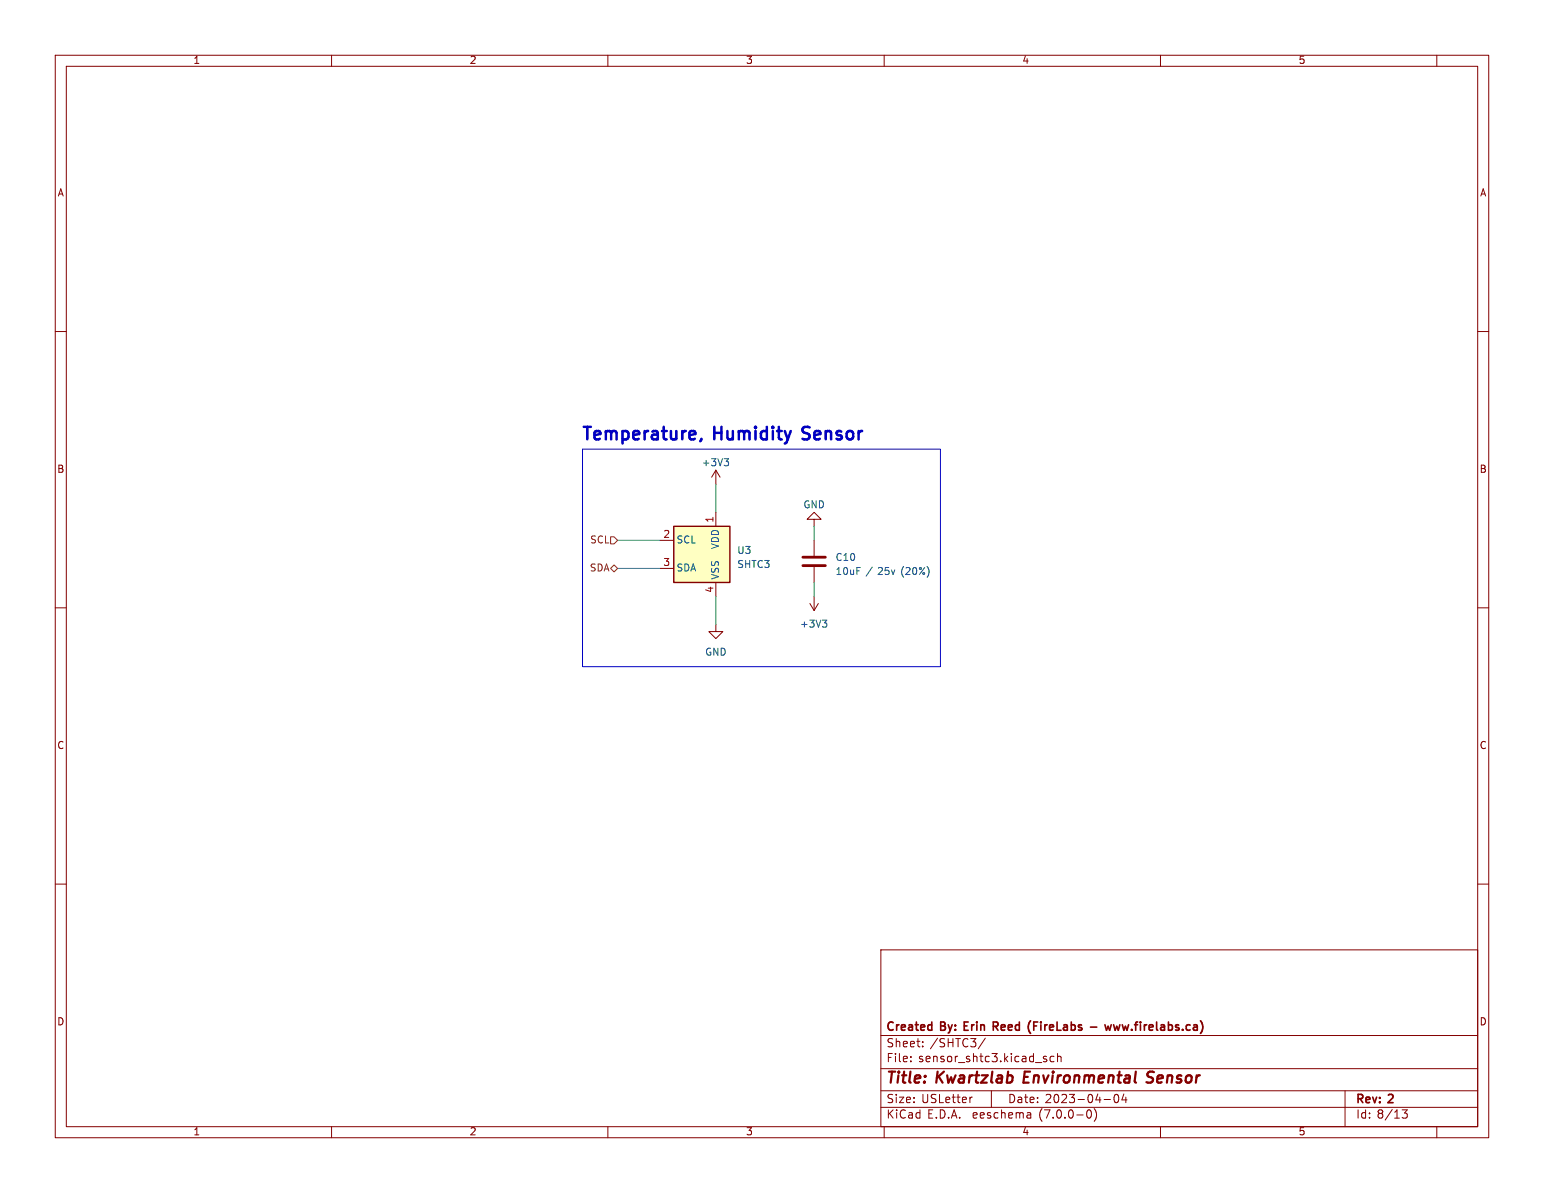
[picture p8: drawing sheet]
<svg xmlns="http://www.w3.org/2000/svg" width="279mm" height="216mm" viewBox="0 0 279 216" stroke-linecap="round" stroke-linejoin="round" font-family="sans-serif">
<g fill="none" stroke="#840000" stroke-width=".18">
<path d="M10 10h259.4v195.9h-259.4zM12 12h255.4v191.9h-255.4zM60 10v2M110 10v2M160 10v2M210 10v2M260 10v2M10 60h2M267.4 60h2M119.4 97.8h2.5M129.5 85.1l-.7 1.3M129.5 85.1v2.5"/>
<path d="M129.5 92.7v2.6M129.5 85.1l.8 1.3M147.3 94h1.3l-1.3-1.3-1.3 1.3h1.3v1.3M147.3 97.8v2.8M10 110h2M119.4 102.9h2.5M129.5 113v1.3h1.3l-1.3 1.3-1.2-1.3h1.2M129.5 105.4v2.6M146.6 109.2l.7 1.3M147.3 102.6v2.8M147.3 108v2.5M148.1 109.2l-.8 1.3"/>
<path d="M267.4 110h2M10 160h2M267.4 160h2M159.4 171.9h108v32h-108zM159.4 197.4h108M159.4 193.4h108M159.4 187.4h108M164.8 192v.2M164.8 191.2v.2M167 189.3v.2M167 188.5v.2M175.9 198.6h-.2"/>
<path d="M178.3 187.9l-1.3 1.9M179.4 197.4v3M189 191.7h.4v.2l-.2 .3h-.3M189 191.2h.4M190.7 191.2h-.4l-.3 .2v.5l.2 .2h.5M191.4 191.3l.2-.1h.3l.1 1M191.4 190.7v1.5M199.8 199h1.1M201.8 198.1h.1a.8 .8 0 0 1 .6 .7 .8 .8 0 0 1-.6 .8 1 1 0 0 1-.1-1.5zM203.4 198l-.4 1.1h.9M203.7 198.6v1M243.4 197.4v6.5"/>
<path d="M60 203.9v2M110 203.9v2M159.4 200.4h108M160 203.9v2M186.3 201.4l.2 .2v.8M186.5 202.3l-.5 .1M186.5 201.7l-.5 .1M196.8 201l.2-.1a.8 .8 0 0 1 .5 .7 .8 .8 0 0 1-.5 .8l-.2-.2-.2-.4zM198.1 200.7a1.74 1.74 0 0 1-.1 2.2M210 203.9v2M253.7 200.9h1l-.5 .5 .4 .2v.6l-.2 .2-.6-.1M260 203.9v2"/>
</g>
<path d="M207.5 195.8l.7 .1M208.5 193.9l-.6 .1a.46 .46 0 0 0-.3 .5 .46 .46 0 0 0 .4 .4l.3 .1" fill="none" stroke="#840000" stroke-width=".4"/>
<path d="M179.7 185.7h.6M180.1 185.7l.5 .8M180.3 185h-.6v1.5M186.4 187h.1M186.5 184.7l-.1 .1M197.3 185.9h1.2M199.9 185.5l.3 1M201.1 185.5l-.3 1-.3-.8M201.5 185.5l.3 1M217.2 184.7l.1 .1" fill="none" stroke="#840000" stroke-width=".3"/>
<path d="M131.1 83h.7l-.4 .5M131.6 83.5l.2 .2v.3l-.2 .3M148.8 112.2h.8l-.4 .5M149.4 112.7l.2 .3v.3l-.2 .2M157.8 102.6l-1.1 1.7" fill="none" stroke="#006464" stroke-width=".18"/>
<path d="M145.3 100.8h4.1M145.3 102.4h4.1" fill="none" stroke="#840000" stroke-width=".51"/>
<path d="M121.9 95.3h10.2v10.1h-10.2z" fill="#ffffc2" stroke="#ffffc2" stroke-width=".18"/>
<path d="M121.9 95.3h10.2v10.1h-10.2z" fill="none" stroke="#840000" stroke-width=".25"/>
<path d="M110.5 97.2h.6l.7 .6-.7 .6h-.6zM110.5 102.9l.6-.7 .7 .7-.7 .6z" fill="none" stroke="#725600" stroke-width=".18"/>
<path d="M126.9 79.4l-.2 .4" fill="none" stroke="#0000c2" stroke-width=".45"/>
<path d="M105.4 81.3h64.8v39.4h-64.8z" fill="none" stroke="#0000c2" stroke-width=".18"/>
<path d="M111.8 97.8h7.6M129.5 87.6v5.1M147.3 95.3v2.5M111.8 102.9h7.6M129.5 108v5M147.3 105.4v2.6" fill="none" stroke="#009600" stroke-width=".18"/>
<g font-size="3.2" fill="#0000c2">
<text x="105.4" y="80">Temperature,</text>
<text x="129.4" y="80">Humidity</text>
<text x="146.1" y="80">Sensor</text>
</g>
<g font-size="2.8" fill="#840000">
<text x="160.4" y="196.7">Title:</text>
<text x="169.5" y="196.7">Kwartzlab</text>
<text x="185.9" y="196.7">Environmental</text>
<text x="208.8" y="196.7">Sensor</text>
</g>
<g font-size="2.1" fill="#840000">
<text x="160.4" y="189.8">Sheet:</text>
<text x="160.4" y="187">Created</text>
<text x="168.3" y="189.8">/SHTC3/</text>
<text x="170.3" y="187">By: Erin</text>
<text x="180.7" y="187">Reed</text>
<text x="187.5" y="187">(FireLabs</text>
<text x="199.2" y="187">-</text>
<text x="202.4" y="187">www.firelabs.ca)</text>
<text x="160.4" y="192.5">File:</text>
<text x="166.2" y="192.5">sensor_shtc3.kicad_sch</text>
<text x="160.4" y="202.7">KiCad</text>
<text x="160.4" y="199.9">Size:</text>
<text x="166.7" y="199.9">USLetter</text>
<text x="167.8" y="202.7">E.D.A.</text>
<text x="176.1" y="202.7">eeschema</text>
<text x="182.4" y="199.9">Date:</text>
<text x="188.1" y="202.7">(7.0.0-0)</text>
<text x="189.1" y="199.9">2023-04-04</text>
<text x="245.4" y="200.1">Rev:</text>
<text x="245.4" y="202.7">Id: 8/13</text>
<text x="251.4" y="200.1">2</text>
</g>
<g font-size="1.8" fill="#840000">
<text x="35" y="11.8">1</text>
<text x="85" y="11.8">2</text>
<text x="135" y="11.8">3</text>
<text x="185" y="11.8">4</text>
<text x="235" y="11.8">5</text>
<text x="10.4" y="35.8">A</text>
<text x="267.8" y="35.8">A</text>
<text x="10.3" y="85.8">B</text>
<text x="267.7" y="85.8">B</text>
<text x="10.3" y="135.8">C</text>
<text x="267.7" y="135.8">C</text>
<text x="10.3" y="185.8">D</text>
<text x="267.7" y="185.8">D</text>
<text x="35" y="205.7">1</text>
<text x="85" y="205.7">2</text>
<text x="135" y="205.7">3</text>
<text x="185" y="205.7">4</text>
<text x="235" y="205.7">5</text>
</g>
<g font-size="1.8" fill="#006464">
<text x="126.9" y="84.6">+3V3</text>
<text x="145.3" y="92.3">GND</text>
<text x="122.4" y="98.6">SCL</text>
<text x="130.4" y="99.5" transform="rotate(-90 130.4 99.5)">VDD</text>
<text x="133.4" y="100.5">U3</text>
<text x="151.1" y="101.8">C10</text>
<text x="122.4" y="103.7">SDA</text>
<text x="130.4" y="104.9" transform="rotate(-90 130.4 104.9)">VSS</text>
<text x="133.4" y="103.1">SHTC3</text>
<text x="151.1" y="104.3">10uF</text>
<text x="158.9" y="104.3">25v</text>
<text x="163.2" y="104.3">(20%)</text>
<text x="144.7" y="113.9">+3V3</text>
<text x="127.5" y="118.9">GND</text>
</g>
<g font-size="1.8" fill="#a90000">
<text x="129.3" y="94.6" transform="rotate(-90 129.3 94.6)">1</text>
<text x="120" y="97.5">2</text>
<text x="120" y="102.6">3</text>
<text x="129.3" y="107.3" transform="rotate(-90 129.3 107.3)">4</text>
</g>
<g font-size="1.8" fill="#725600">
<text x="106.7" y="98.6">SCL</text>
<text x="106.6" y="103.7">SDA</text>
</g>
</svg>
